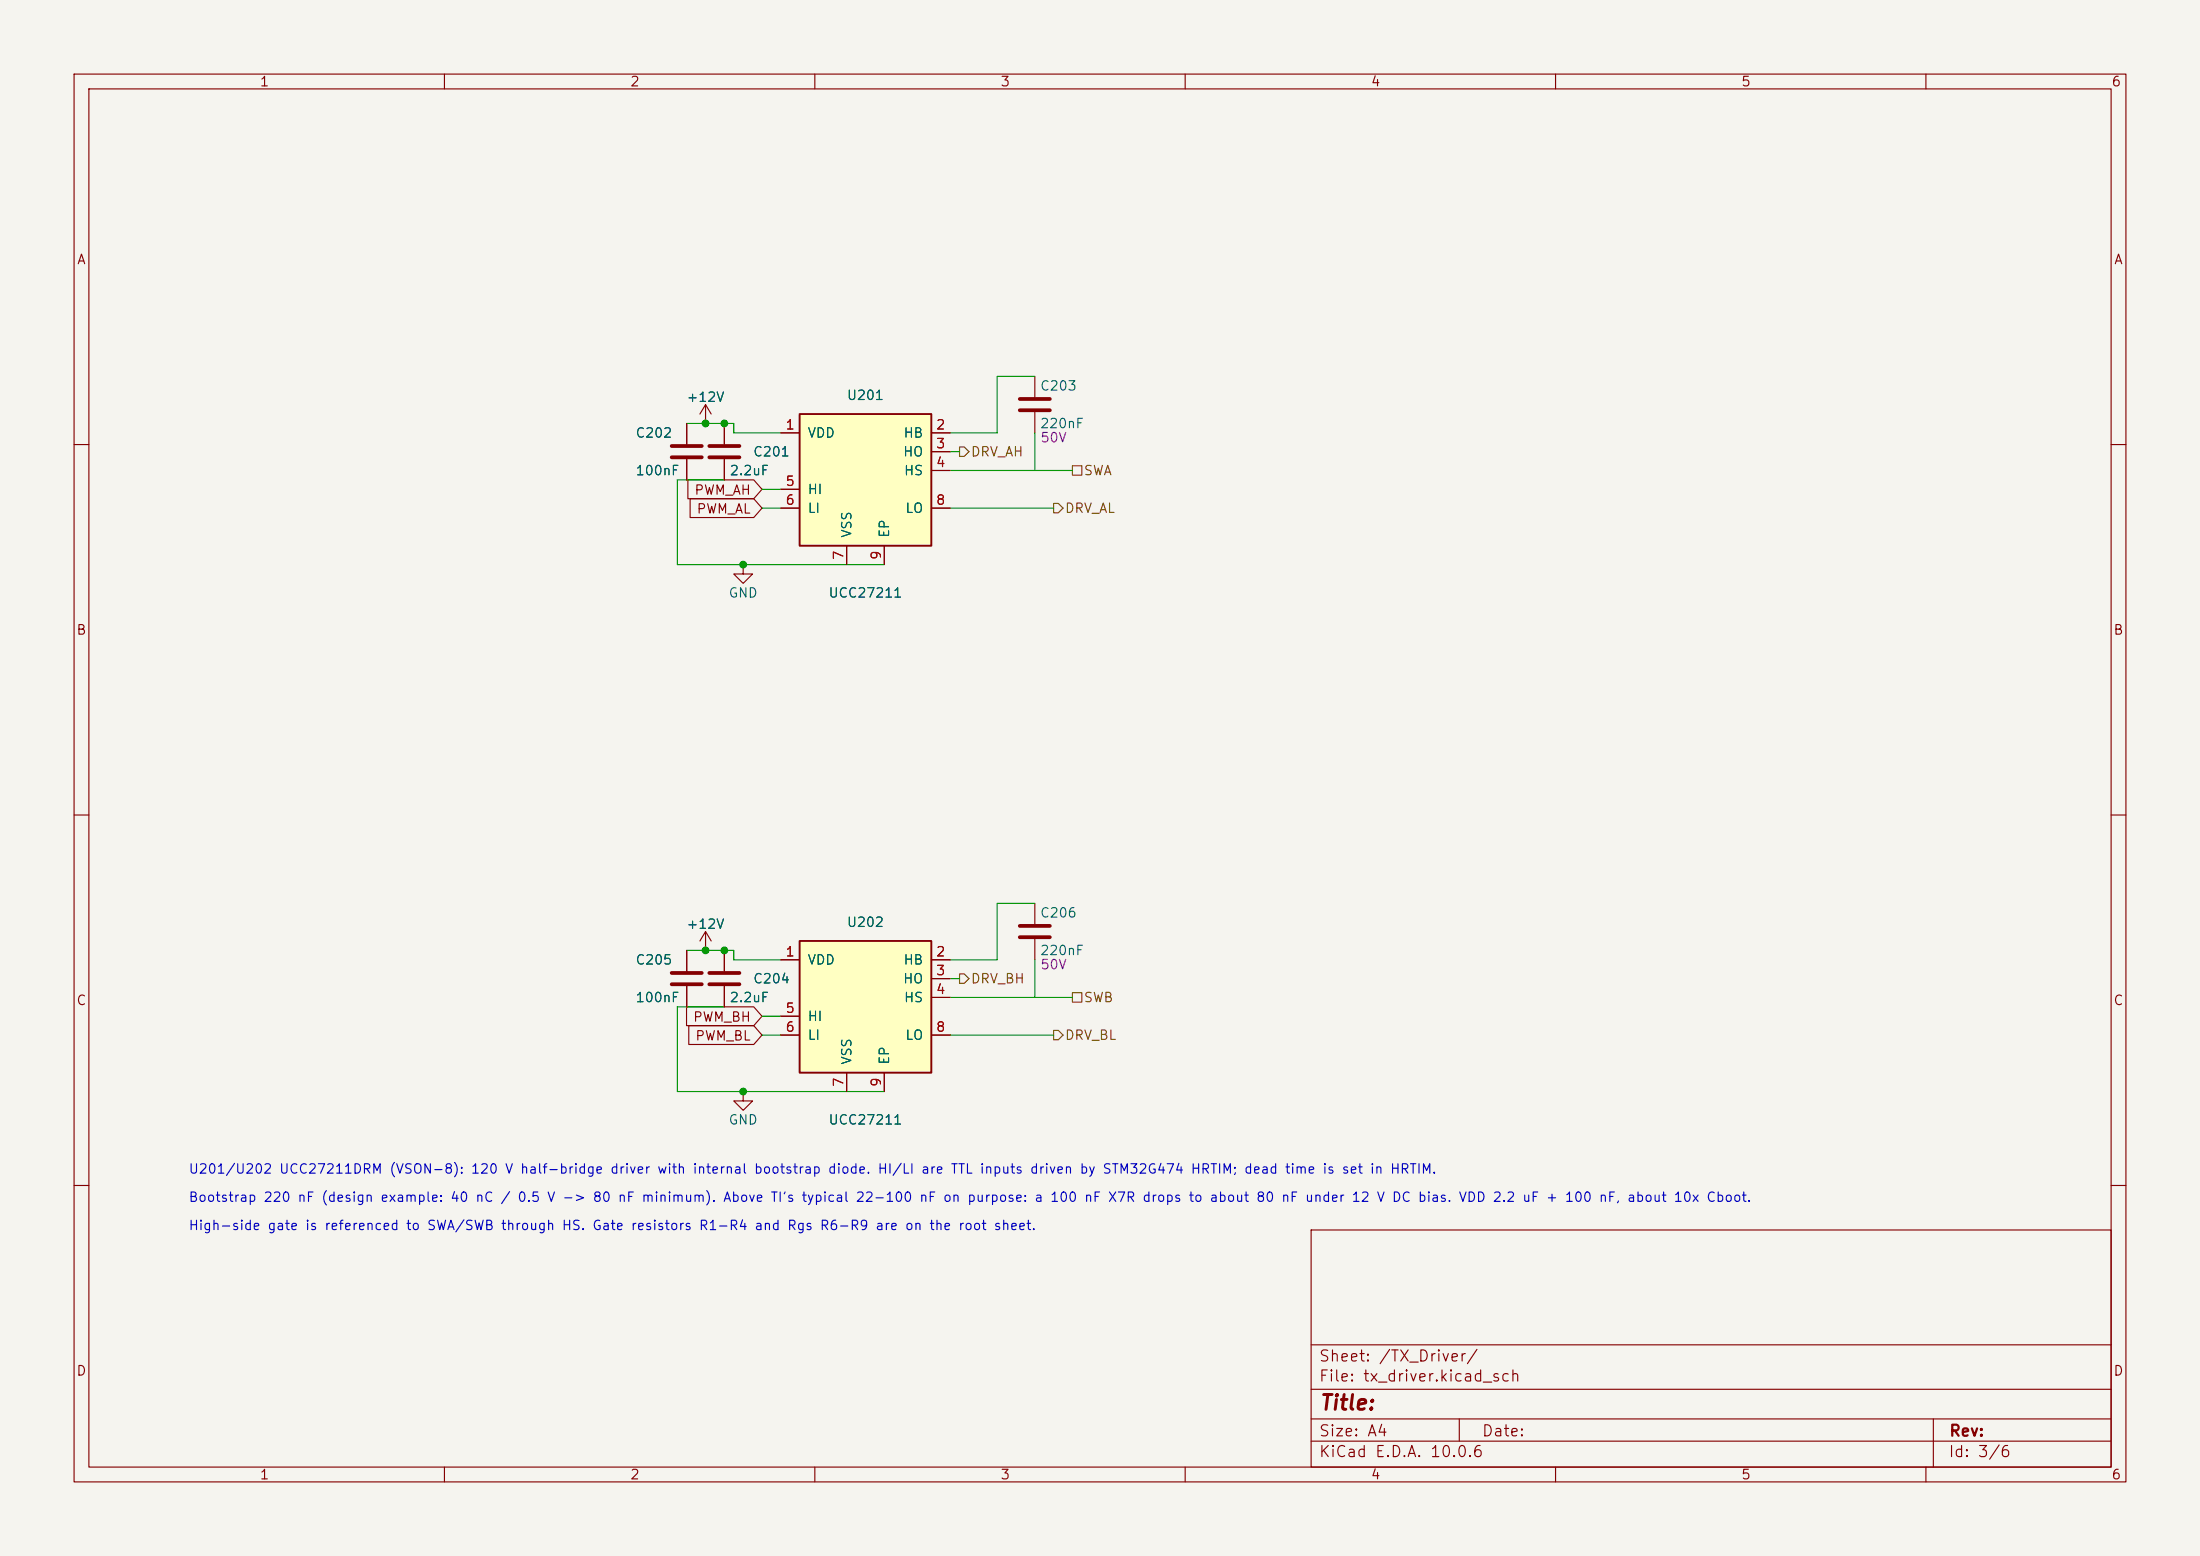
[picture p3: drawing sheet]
(kicad_sch
 (version 20260306)
 (generator "eeschema")
 (generator_version "10.0")
 (paper "A4")
 (lib_symbols
  (symbol "Device:C"
   (pin_numbers (hide yes))
   (pin_names
    (offset 0.254)) (exclude_from_sim no) (in_bom yes) (on_board yes)
   (in_pos_files yes)
   (duplicate_pin_numbers_are_jumpers no)
   (property "Reference" "C" (at 0.635 2.54 0) (show_name no) (do_not_autoplace no) (effects (font (size 1.27 1.27)) (justify left)))
   (property "Value" "C" (at 0.635 -2.54 0) (show_name no) (do_not_autoplace no) (effects (font (size 1.27 1.27)) (justify left)))
   (property "Footprint" "" (at 0.9652 -3.81 0) (show_name no) (do_not_autoplace no) (hide yes) (effects (font (size 1.27 1.27))))
   (property "Datasheet" "" (at 0 0 0) (show_name no) (do_not_autoplace no) (hide yes) (effects (font (size 1.27 1.27))))
   (property "Description" "Unpolarized capacitor" (at 0 0 0) (show_name no) (do_not_autoplace no) (hide yes) (effects (font (size 1.27 1.27))))
   (symbol "C_0_1"
    (polyline (pts (xy -2.032 0.762) (xy 2.032 0.762)) (stroke (width 0.508) (type default)) (fill (type none)))
    (polyline (pts (xy -2.032 -0.762) (xy 2.032 -0.762)) (stroke (width 0.508) (type default)) (fill (type none))))
   (symbol "C_1_1"
    (pin passive line (at 0 3.81 270) (length 2.794) (name "" (effects (font (size 1.27 1.27)))) (number "1" (effects (font (size 1.27 1.27)))))
    (pin passive line (at 0 -3.81 90) (length 2.794) (name "" (effects (font (size 1.27 1.27)))) (number "2" (effects (font (size 1.27 1.27))))))
   (embedded_fonts no))
  (symbol "p1_parts:UCC27211"
   (pin_names
    (offset 1.016)) (exclude_from_sim no) (in_bom yes) (on_board yes)
   (in_pos_files yes)
   (duplicate_pin_numbers_are_jumpers no)
   (property "Reference" "U" (at 0 12.7 0) (show_name no) (do_not_autoplace no) (effects (font (size 1.27 1.27))))
   (property "Value" "UCC27211" (at 0 -10.16 0) (show_name no) (do_not_autoplace no) (effects (font (size 1.27 1.27))))
   (property "Footprint" "" (at 0 0 0) (show_name no) (do_not_autoplace no) (hide yes) (effects (font (size 1.27 1.27))))
   (property "Datasheet" "https://www.ti.com/lit/ds/symlink/ucc27211.pdf" (at 0 0 0) (show_name no) (do_not_autoplace no) (hide yes) (effects (font (size 1.27 1.27))))
   (property "Description" "" (at 0 0 0) (show_name no) (do_not_autoplace no) (hide yes) (effects (font (size 1.27 1.27))))
   (symbol "UCC27211_0_1"
    (rectangle (start -8.89 -7.62) (end 8.89 10.16) (stroke (width 0.254) (type default)) (fill (type background)))
    (pin power_in line (at -11.43 7.62 0) (length 2.54) (name "VDD" (effects (font (size 1.27 1.27)))) (number "1" (effects (font (size 1.27 1.27)))))
    (pin passive line (at 11.43 7.62 180) (length 2.54) (name "HB" (effects (font (size 1.27 1.27)))) (number "2" (effects (font (size 1.27 1.27)))))
    (pin output line (at 11.43 5.08 180) (length 2.54) (name "HO" (effects (font (size 1.27 1.27)))) (number "3" (effects (font (size 1.27 1.27)))))
    (pin passive line (at 11.43 2.54 180) (length 2.54) (name "HS" (effects (font (size 1.27 1.27)))) (number "4" (effects (font (size 1.27 1.27)))))
    (pin input line (at -11.43 0 0) (length 2.54) (name "HI" (effects (font (size 1.27 1.27)))) (number "5" (effects (font (size 1.27 1.27)))))
    (pin input line (at -11.43 -2.54 0) (length 2.54) (name "LI" (effects (font (size 1.27 1.27)))) (number "6" (effects (font (size 1.27 1.27)))))
    (pin power_in line (at -2.54 -10.16 90) (length 2.54) (name "VSS" (effects (font (size 1.27 1.27)))) (number "7" (effects (font (size 1.27 1.27)))))
    (pin output line (at 11.43 -2.54 180) (length 2.54) (name "LO" (effects (font (size 1.27 1.27)))) (number "8" (effects (font (size 1.27 1.27)))))
    (pin passive line (at 2.54 -10.16 90) (length 2.54) (name "EP" (effects (font (size 1.27 1.27)))) (number "9" (effects (font (size 1.27 1.27))))))
   (embedded_fonts no))
  (symbol "power:+12V"
   (power global)
   (pin_numbers (hide yes))
   (pin_names
    (offset 0) (hide yes)) (exclude_from_sim no) (in_bom yes) (on_board yes)
   (in_pos_files yes)
   (duplicate_pin_numbers_are_jumpers no)
   (property "Reference" "#PWR" (at 0 -3.81 0) (show_name no) (do_not_autoplace no) (hide yes) (effects (font (size 1.27 1.27))))
   (property "Value" "+12V" (at 0 3.556 0) (show_name no) (do_not_autoplace no) (effects (font (size 1.27 1.27))))
   (property "Footprint" "" (at 0 0 0) (show_name no) (do_not_autoplace no) (hide yes) (effects (font (size 1.27 1.27))))
   (property "Datasheet" "" (at 0 0 0) (show_name no) (do_not_autoplace no) (hide yes) (effects (font (size 1.27 1.27))))
   (property "Description" "Power symbol creates a global label with name \"+12V\"" (at 0 0 0) (show_name no) (do_not_autoplace no) (hide yes) (effects (font (size 1.27 1.27))))
   (symbol "+12V_0_1"
    (polyline (pts (xy -0.762 1.27) (xy 0 2.54)) (stroke (width 0) (type default)) (fill (type none)))
    (polyline (pts (xy 0 2.54) (xy 0.762 1.27)) (stroke (width 0) (type default)) (fill (type none)))
    (polyline (pts (xy 0 0) (xy 0 2.54)) (stroke (width 0) (type default)) (fill (type none))))
   (symbol "+12V_1_1"
    (pin power_in line (at 0 0 90) (length 0) (name "" (effects (font (size 1.27 1.27)))) (number "1" (effects (font (size 1.27 1.27))))))
   (embedded_fonts no))
  (symbol "power:GND"
   (power global)
   (pin_numbers (hide yes))
   (pin_names
    (offset 0) (hide yes)) (exclude_from_sim no) (in_bom yes) (on_board yes)
   (in_pos_files yes)
   (duplicate_pin_numbers_are_jumpers no)
   (property "Reference" "#PWR" (at 0 -6.35 0) (show_name no) (do_not_autoplace no) (hide yes) (effects (font (size 1.27 1.27))))
   (property "Value" "GND" (at 0 -3.81 0) (show_name no) (do_not_autoplace no) (effects (font (size 1.27 1.27))))
   (property "Footprint" "" (at 0 0 0) (show_name no) (do_not_autoplace no) (hide yes) (effects (font (size 1.27 1.27))))
   (property "Datasheet" "" (at 0 0 0) (show_name no) (do_not_autoplace no) (hide yes) (effects (font (size 1.27 1.27))))
   (property "Description" "Power symbol creates a global label with name \"GND\" , ground" (at 0 0 0) (show_name no) (do_not_autoplace no) (hide yes) (effects (font (size 1.27 1.27))))
   (symbol "GND_0_1"
    (polyline (pts (xy 0 0) (xy 0 -1.27) (xy 1.27 -1.27) (xy 0 -2.54) (xy -1.27 -1.27) (xy 0 -1.27)) (stroke (width 0) (type default)) (fill (type none))))
   (symbol "GND_1_1"
    (pin power_in line (at 0 0 270) (length 0) (name "" (effects (font (size 1.27 1.27)))) (number "1" (effects (font (size 1.27 1.27))))))
   (embedded_fonts no)))
 (text "High-side gate is referenced to SWA/SWB through HS. Gate resistors R1-R4 and Rgs R6-R9 are on the root sheet."
  (exclude_from_sim no)
  (at 25.4 166.37 0)
  (effects (font (size 1.27 1.27)) (justify left bottom)))
 (text "U201/U202 UCC27211DRM (VSON-8): 120 V half-bridge driver with internal bootstrap diode. HI/LI are TTL inputs driven by STM32G474 HRTIM; dead time is set in HRTIM."
  (exclude_from_sim no)
  (at 25.4 158.75 0)
  (effects (font (size 1.27 1.27)) (justify left bottom)))
 (text "Bootstrap 220 nF (design example: 40 nC / 0.5 V -> 80 nF minimum). Above TI's typical 22-100 nF on purpose: a 100 nF X7R drops to about 80 nF under 12 V DC bias. VDD 2.2 uF + 100 nF, about 10x Cboot."
  (exclude_from_sim no)
  (at 25.4 162.56 0)
  (effects (font (size 1.27 1.27)) (justify left bottom)))
 (junction
  (at 95.25 57.15)
  (diameter 0)
  (color 0 0 0 0))
 (junction
  (at 97.79 57.15)
  (diameter 0)
  (color 0 0 0 0))
 (junction
  (at 97.79 128.27)
  (diameter 0)
  (color 0 0 0 0))
 (junction
  (at 100.33 147.32)
  (diameter 0)
  (color 0 0 0 0))
 (junction
  (at 95.25 128.27)
  (diameter 0)
  (color 0 0 0 0))
 (junction
  (at 100.33 76.2)
  (diameter 0)
  (color 0 0 0 0))
 (wire
  (pts (xy 91.44 135.89) (xy 91.44 147.32))
  (stroke (width 0) (type default)))
 (wire
  (pts (xy 91.44 64.77) (xy 91.44 76.2))
  (stroke (width 0) (type default)))
 (wire
  (pts (xy 99.06 128.27) (xy 99.06 129.54))
  (stroke (width 0) (type default)))
 (wire
  (pts (xy 134.62 50.8) (xy 139.7 50.8))
  (stroke (width 0) (type default)))
 (wire
  (pts (xy 92.71 64.77) (xy 91.44 64.77))
  (stroke (width 0) (type default)))
 (wire
  (pts (xy 92.71 128.27) (xy 99.06 128.27))
  (stroke (width 0) (type default)))
 (wire
  (pts (xy 91.44 147.32) (xy 114.3 147.32))
  (stroke (width 0) (type default)))
 (wire
  (pts (xy 92.71 135.89) (xy 91.44 135.89))
  (stroke (width 0) (type default)))
 (wire
  (pts (xy 128.27 132.08) (xy 129.54 132.08))
  (stroke (width 0) (type default)))
 (wire
  (pts (xy 105.41 68.58) (xy 102.87 68.58))
  (stroke (width 0) (type default)))
 (wire
  (pts (xy 92.71 135.89) (xy 97.79 135.89))
  (stroke (width 0) (type default)))
 (wire
  (pts (xy 128.27 58.42) (xy 134.62 58.42))
  (stroke (width 0) (type default)))
 (wire
  (pts (xy 134.62 58.42) (xy 134.62 50.8))
  (stroke (width 0) (type default)))
 (wire
  (pts (xy 105.41 139.7) (xy 102.87 139.7))
  (stroke (width 0) (type default)))
 (wire
  (pts (xy 139.7 134.62) (xy 144.78 134.62))
  (stroke (width 0) (type default)))
 (wire
  (pts (xy 114.3 147.32) (xy 119.38 147.32))
  (stroke (width 0) (type default)))
 (wire
  (pts (xy 128.27 63.5) (xy 139.7 63.5))
  (stroke (width 0) (type default)))
 (wire
  (pts (xy 134.62 129.54) (xy 134.62 121.92))
  (stroke (width 0) (type default)))
 (wire
  (pts (xy 139.7 63.5) (xy 144.78 63.5))
  (stroke (width 0) (type default)))
 (wire
  (pts (xy 114.3 76.2) (xy 119.38 76.2))
  (stroke (width 0) (type default)))
 (wire
  (pts (xy 139.7 134.62) (xy 139.7 129.54))
  (stroke (width 0) (type default)))
 (wire
  (pts (xy 92.71 57.15) (xy 99.06 57.15))
  (stroke (width 0) (type default)))
 (wire
  (pts (xy 92.71 64.77) (xy 97.79 64.77))
  (stroke (width 0) (type default)))
 (wire
  (pts (xy 128.27 68.58) (xy 142.24 68.58))
  (stroke (width 0) (type default)))
 (wire
  (pts (xy 134.62 121.92) (xy 139.7 121.92))
  (stroke (width 0) (type default)))
 (wire
  (pts (xy 99.06 58.42) (xy 105.41 58.42))
  (stroke (width 0) (type default)))
 (wire
  (pts (xy 99.06 57.15) (xy 99.06 58.42))
  (stroke (width 0) (type default)))
 (wire
  (pts (xy 139.7 63.5) (xy 139.7 58.42))
  (stroke (width 0) (type default)))
 (wire
  (pts (xy 91.44 76.2) (xy 114.3 76.2))
  (stroke (width 0) (type default)))
 (wire
  (pts (xy 128.27 129.54) (xy 134.62 129.54))
  (stroke (width 0) (type default)))
 (wire
  (pts (xy 128.27 134.62) (xy 139.7 134.62))
  (stroke (width 0) (type default)))
 (wire
  (pts (xy 105.41 137.16) (xy 102.87 137.16))
  (stroke (width 0) (type default)))
 (wire
  (pts (xy 128.27 60.96) (xy 129.54 60.96))
  (stroke (width 0) (type default)))
 (wire
  (pts (xy 128.27 139.7) (xy 142.24 139.7))
  (stroke (width 0) (type default)))
 (wire
  (pts (xy 105.41 66.04) (xy 102.87 66.04))
  (stroke (width 0) (type default)))
 (wire
  (pts (xy 99.06 129.54) (xy 105.41 129.54))
  (stroke (width 0) (type default)))
 (global_label "PWM_BL"
  (shape input)
  (at 102.87 139.7 180)
  (effects (font (size 1.27 1.27)) (justify right))
  (property "Intersheetrefs" "${INTERSHEET_REFS}" (at 102.87 139.7 0) (hide yes) (show_name no) (do_not_autoplace no) (effects (font (size 1.27 1.27)))))
 (global_label "PWM_AH"
  (shape input)
  (at 102.87 66.04 180)
  (effects (font (size 1.27 1.27)) (justify right))
  (property "Intersheetrefs" "${INTERSHEET_REFS}" (at 102.87 66.04 0) (hide yes) (show_name no) (do_not_autoplace no) (effects (font (size 1.27 1.27)))))
 (global_label "PWM_BH"
  (shape input)
  (at 102.87 137.16 180)
  (effects (font (size 1.27 1.27)) (justify right))
  (property "Intersheetrefs" "${INTERSHEET_REFS}" (at 102.87 137.16 0) (hide yes) (show_name no) (do_not_autoplace no) (effects (font (size 1.27 1.27)))))
 (global_label "PWM_AL"
  (shape input)
  (at 102.87 68.58 180)
  (effects (font (size 1.27 1.27)) (justify right))
  (property "Intersheetrefs" "${INTERSHEET_REFS}" (at 102.87 68.58 0) (hide yes) (show_name no) (do_not_autoplace no) (effects (font (size 1.27 1.27)))))
 (hierarchical_label "DRV_AH"
  (shape output)
  (at 129.54 60.96 0)
  (effects (font (size 1.27 1.27)) (justify left)))
 (hierarchical_label "DRV_AL"
  (shape output)
  (at 142.24 68.58 0)
  (effects (font (size 1.27 1.27)) (justify left)))
 (hierarchical_label "DRV_BH"
  (shape output)
  (at 129.54 132.08 0)
  (effects (font (size 1.27 1.27)) (justify left)))
 (hierarchical_label "SWB"
  (shape passive)
  (at 144.78 134.62 0)
  (effects (font (size 1.27 1.27)) (justify left)))
 (hierarchical_label "DRV_BL"
  (shape output)
  (at 142.24 139.7 0)
  (effects (font (size 1.27 1.27)) (justify left)))
 (hierarchical_label "SWA"
  (shape passive)
  (at 144.78 63.5 0)
  (effects (font (size 1.27 1.27)) (justify left)))
 (symbol
  (lib_id "Device:C")
  (at 92.71 132.08 0)
  (unit 1)
  (body_style 1)
  (exclude_from_sim no)
  (in_bom yes)
  (on_board yes)
  (in_pos_files yes)
  (dnp no)
  (property "Reference" "C205" (at 85.725 129.54 0) (show_name no) (do_not_autoplace no) (effects (font (size 1.27 1.27)) (justify left)))
  (property "Value" "100nF" (at 85.725 134.62 0) (show_name no) (do_not_autoplace no) (effects (font (size 1.27 1.27)) (justify left)))
  (property "Footprint" "Capacitor_SMD:C_0603_1608Metric" (at 92.71 132.08 0) (hide yes) (show_name no) (do_not_autoplace no) (effects (font (size 1.27 1.27))))
  (property "Datasheet" "" (at 92.71 132.08 0) (hide yes) (show_name no) (do_not_autoplace no) (effects (font (size 1.27 1.27))))
  (property "Description" "Unpolarized capacitor" (at 92.71 132.08 0) (hide yes) (show_name no) (do_not_autoplace no) (effects (font (size 1.27 1.27))))
  (pin "2")
  (pin "1"))
 (symbol
  (lib_id "Device:C")
  (at 97.79 60.96 0)
  (unit 1)
  (body_style 1)
  (exclude_from_sim no)
  (in_bom yes)
  (on_board yes)
  (in_pos_files yes)
  (dnp no)
  (property "Reference" "C201" (at 101.6 60.96 0) (show_name no) (do_not_autoplace no) (effects (font (size 1.27 1.27)) (justify left)))
  (property "Value" "2.2uF" (at 98.425 63.5 0) (show_name no) (do_not_autoplace no) (effects (font (size 1.27 1.27)) (justify left)))
  (property "Footprint" "Capacitor_SMD:C_0805_2012Metric" (at 97.79 60.96 0) (hide yes) (show_name no) (do_not_autoplace no) (effects (font (size 1.27 1.27))))
  (property "Datasheet" "" (at 97.79 60.96 0) (hide yes) (show_name no) (do_not_autoplace no) (effects (font (size 1.27 1.27))))
  (property "Description" "Unpolarized capacitor" (at 97.79 60.96 0) (hide yes) (show_name no) (do_not_autoplace no) (effects (font (size 1.27 1.27))))
  (property "Voltage" "25V" (at 97.79 60.96 0) (hide yes) (show_name no) (do_not_autoplace no) (effects (font (size 1.27 1.27))))
  (pin "1")
  (pin "2"))
 (symbol
  (lib_id "Device:C")
  (at 139.7 125.73 0)
  (unit 1)
  (body_style 1)
  (exclude_from_sim no)
  (in_bom yes)
  (on_board yes)
  (in_pos_files yes)
  (dnp no)
  (property "Reference" "C206" (at 140.335 123.19 0) (show_name no) (do_not_autoplace no) (effects (font (size 1.27 1.27)) (justify left)))
  (property "Value" "220nF" (at 140.335 128.27 0) (show_name no) (do_not_autoplace no) (effects (font (size 1.27 1.27)) (justify left)))
  (property "Footprint" "Capacitor_SMD:C_0805_2012Metric" (at 139.7 125.73 0) (hide yes) (show_name no) (do_not_autoplace no) (effects (font (size 1.27 1.27))))
  (property "Datasheet" "" (at 139.7 125.73 0) (hide yes) (show_name no) (do_not_autoplace no) (effects (font (size 1.27 1.27))))
  (property "Description" "Unpolarized capacitor" (at 139.7 125.73 0) (hide yes) (show_name no) (do_not_autoplace no) (effects (font (size 1.27 1.27))))
  (property "Voltage" "50V" (at 142.24 130.175 0) (show_name no) (do_not_autoplace no) (effects (font (size 1.27 1.27))))
  (pin "1")
  (pin "2"))
 (symbol
  (lib_id "power:GND")
  (at 100.33 76.2 0)
  (unit 1)
  (body_style 1)
  (exclude_from_sim no)
  (in_bom yes)
  (on_board yes)
  (in_pos_files yes)
  (dnp no)
  (property "Reference" "#PWR002" (at 100.33 82.55 0) (hide yes) (show_name no) (do_not_autoplace no) (effects (font (size 1.27 1.27))))
  (property "Value" "GND" (at 100.33 80.01 0) (show_name no) (do_not_autoplace no) (effects (font (size 1.27 1.27))))
  (property "Footprint" "" (at 100.33 76.2 0) (hide yes) (show_name no) (do_not_autoplace no) (effects (font (size 1.27 1.27))))
  (property "Datasheet" "" (at 100.33 76.2 0) (hide yes) (show_name no) (do_not_autoplace no) (effects (font (size 1.27 1.27))))
  (property "Description" "Power symbol creates a global label with name \"GND\" , ground" (at 100.33 76.2 0) (hide yes) (show_name no) (do_not_autoplace no) (effects (font (size 1.27 1.27))))
  (pin "1"))
 (symbol
  (lib_id "Device:C")
  (at 97.79 132.08 0)
  (unit 1)
  (body_style 1)
  (exclude_from_sim no)
  (in_bom yes)
  (on_board yes)
  (in_pos_files yes)
  (dnp no)
  (property "Reference" "C204" (at 101.6 132.08 0) (show_name no) (do_not_autoplace no) (effects (font (size 1.27 1.27)) (justify left)))
  (property "Value" "2.2uF" (at 98.425 134.62 0) (show_name no) (do_not_autoplace no) (effects (font (size 1.27 1.27)) (justify left)))
  (property "Footprint" "Capacitor_SMD:C_0805_2012Metric" (at 97.79 132.08 0) (hide yes) (show_name no) (do_not_autoplace no) (effects (font (size 1.27 1.27))))
  (property "Datasheet" "" (at 97.79 132.08 0) (hide yes) (show_name no) (do_not_autoplace no) (effects (font (size 1.27 1.27))))
  (property "Description" "Unpolarized capacitor" (at 97.79 132.08 0) (hide yes) (show_name no) (do_not_autoplace no) (effects (font (size 1.27 1.27))))
  (property "Voltage" "25V" (at 97.79 132.08 0) (hide yes) (show_name no) (do_not_autoplace no) (effects (font (size 1.27 1.27))))
  (pin "1")
  (pin "2"))
 (symbol
  (lib_id "power:+12V")
  (at 95.25 128.27 0)
  (unit 1)
  (body_style 1)
  (exclude_from_sim no)
  (in_bom yes)
  (on_board yes)
  (in_pos_files yes)
  (dnp no)
  (property "Reference" "#PWR003" (at 95.25 132.08 0) (hide yes) (show_name no) (do_not_autoplace no) (effects (font (size 1.27 1.27))))
  (property "Value" "+12V" (at 95.25 124.714 0) (show_name no) (do_not_autoplace no) (effects (font (size 1.27 1.27))))
  (property "Footprint" "" (at 95.25 128.27 0) (hide yes) (show_name no) (do_not_autoplace no) (effects (font (size 1.27 1.27))))
  (property "Datasheet" "" (at 95.25 128.27 0) (hide yes) (show_name no) (do_not_autoplace no) (effects (font (size 1.27 1.27))))
  (property "Description" "Power symbol creates a global label with name \"+12V\"" (at 95.25 128.27 0) (hide yes) (show_name no) (do_not_autoplace no) (effects (font (size 1.27 1.27))))
  (pin "1"))
 (symbol
  (lib_id "power:+12V")
  (at 95.25 57.15 0)
  (unit 1)
  (body_style 1)
  (exclude_from_sim no)
  (in_bom yes)
  (on_board yes)
  (in_pos_files yes)
  (dnp no)
  (property "Reference" "#PWR001" (at 95.25 60.96 0) (hide yes) (show_name no) (do_not_autoplace no) (effects (font (size 1.27 1.27))))
  (property "Value" "+12V" (at 95.25 53.594 0) (show_name no) (do_not_autoplace no) (effects (font (size 1.27 1.27))))
  (property "Footprint" "" (at 95.25 57.15 0) (hide yes) (show_name no) (do_not_autoplace no) (effects (font (size 1.27 1.27))))
  (property "Datasheet" "" (at 95.25 57.15 0) (hide yes) (show_name no) (do_not_autoplace no) (effects (font (size 1.27 1.27))))
  (property "Description" "Power symbol creates a global label with name \"+12V\"" (at 95.25 57.15 0) (hide yes) (show_name no) (do_not_autoplace no) (effects (font (size 1.27 1.27))))
  (pin "1"))
 (symbol
  (lib_id "Device:C")
  (at 92.71 60.96 0)
  (unit 1)
  (body_style 1)
  (exclude_from_sim no)
  (in_bom yes)
  (on_board yes)
  (in_pos_files yes)
  (dnp no)
  (property "Reference" "C202" (at 85.725 58.42 0) (show_name no) (do_not_autoplace no) (effects (font (size 1.27 1.27)) (justify left)))
  (property "Value" "100nF" (at 85.725 63.5 0) (show_name no) (do_not_autoplace no) (effects (font (size 1.27 1.27)) (justify left)))
  (property "Footprint" "Capacitor_SMD:C_0603_1608Metric" (at 92.71 60.96 0) (hide yes) (show_name no) (do_not_autoplace no) (effects (font (size 1.27 1.27))))
  (property "Datasheet" "" (at 92.71 60.96 0) (hide yes) (show_name no) (do_not_autoplace no) (effects (font (size 1.27 1.27))))
  (property "Description" "Unpolarized capacitor" (at 92.71 60.96 0) (hide yes) (show_name no) (do_not_autoplace no) (effects (font (size 1.27 1.27))))
  (pin "1")
  (pin "2"))
 (symbol
  (lib_id "p1_parts:UCC27211")
  (at 116.84 137.16 0)
  (unit 1)
  (body_style 1)
  (exclude_from_sim no)
  (in_bom yes)
  (on_board yes)
  (in_pos_files yes)
  (dnp no)
  (property "Reference" "U202" (at 116.84 124.46 0) (show_name no) (do_not_autoplace no) (effects (font (size 1.27 1.27))))
  (property "Value" "UCC27211" (at 116.84 151.13 0) (show_name no) (do_not_autoplace no) (effects (font (size 1.27 1.27))))
  (property "Footprint" "Package_SON:HVSON-8-1EP_4x4mm_P0.8mm_EP2.2x3.1mm" (at 116.84 137.16 0) (hide yes) (show_name no) (do_not_autoplace no) (effects (font (size 1.27 1.27))))
  (property "Datasheet" "https://www.ti.com/lit/ds/symlink/ucc27211.pdf" (at 116.84 137.16 0) (hide yes) (show_name no) (do_not_autoplace no) (effects (font (size 1.27 1.27))))
  (property "Description" "" (at 116.84 137.16 0) (hide yes) (show_name no) (do_not_autoplace no) (effects (font (size 1.27 1.27))))
  (pin "2")
  (pin "1")
  (pin "8")
  (pin "5")
  (pin "3")
  (pin "6")
  (pin "7")
  (pin "4")
  (pin "9"))
 (symbol
  (lib_id "power:GND")
  (at 100.33 147.32 0)
  (unit 1)
  (body_style 1)
  (exclude_from_sim no)
  (in_bom yes)
  (on_board yes)
  (in_pos_files yes)
  (dnp no)
  (property "Reference" "#PWR004" (at 100.33 153.67 0) (hide yes) (show_name no) (do_not_autoplace no) (effects (font (size 1.27 1.27))))
  (property "Value" "GND" (at 100.33 151.13 0) (show_name no) (do_not_autoplace no) (effects (font (size 1.27 1.27))))
  (property "Footprint" "" (at 100.33 147.32 0) (hide yes) (show_name no) (do_not_autoplace no) (effects (font (size 1.27 1.27))))
  (property "Datasheet" "" (at 100.33 147.32 0) (hide yes) (show_name no) (do_not_autoplace no) (effects (font (size 1.27 1.27))))
  (property "Description" "Power symbol creates a global label with name \"GND\" , ground" (at 100.33 147.32 0) (hide yes) (show_name no) (do_not_autoplace no) (effects (font (size 1.27 1.27))))
  (pin "1"))
 (symbol
  (lib_id "p1_parts:UCC27211")
  (at 116.84 66.04 0)
  (unit 1)
  (body_style 1)
  (exclude_from_sim no)
  (in_bom yes)
  (on_board yes)
  (in_pos_files yes)
  (dnp no)
  (property "Reference" "U201" (at 116.84 53.34 0) (show_name no) (do_not_autoplace no) (effects (font (size 1.27 1.27))))
  (property "Value" "UCC27211" (at 116.84 80.01 0) (show_name no) (do_not_autoplace no) (effects (font (size 1.27 1.27))))
  (property "Footprint" "Package_SON:HVSON-8-1EP_4x4mm_P0.8mm_EP2.2x3.1mm" (at 116.84 66.04 0) (hide yes) (show_name no) (do_not_autoplace no) (effects (font (size 1.27 1.27))))
  (property "Datasheet" "https://www.ti.com/lit/ds/symlink/ucc27211.pdf" (at 116.84 66.04 0) (hide yes) (show_name no) (do_not_autoplace no) (effects (font (size 1.27 1.27))))
  (property "Description" "" (at 116.84 66.04 0) (hide yes) (show_name no) (do_not_autoplace no) (effects (font (size 1.27 1.27))))
  (pin "1")
  (pin "2")
  (pin "9")
  (pin "7")
  (pin "4")
  (pin "6")
  (pin "5")
  (pin "3")
  (pin "8"))
 (symbol
  (lib_id "Device:C")
  (at 139.7 54.61 0)
  (unit 1)
  (body_style 1)
  (exclude_from_sim no)
  (in_bom yes)
  (on_board yes)
  (in_pos_files yes)
  (dnp no)
  (property "Reference" "C203" (at 140.335 52.07 0) (show_name no) (do_not_autoplace no) (effects (font (size 1.27 1.27)) (justify left)))
  (property "Value" "220nF" (at 140.335 57.15 0) (show_name no) (do_not_autoplace no) (effects (font (size 1.27 1.27)) (justify left)))
  (property "Footprint" "Capacitor_SMD:C_0805_2012Metric" (at 139.7 54.61 0) (hide yes) (show_name no) (do_not_autoplace no) (effects (font (size 1.27 1.27))))
  (property "Datasheet" "" (at 139.7 54.61 0) (hide yes) (show_name no) (do_not_autoplace no) (effects (font (size 1.27 1.27))))
  (property "Description" "Unpolarized capacitor" (at 139.7 54.61 0) (hide yes) (show_name no) (do_not_autoplace no) (effects (font (size 1.27 1.27))))
  (property "Voltage" "50V" (at 142.24 59.055 0) (show_name no) (do_not_autoplace no) (effects (font (size 1.27 1.27))))
  (pin "1")
  (pin "2")))
